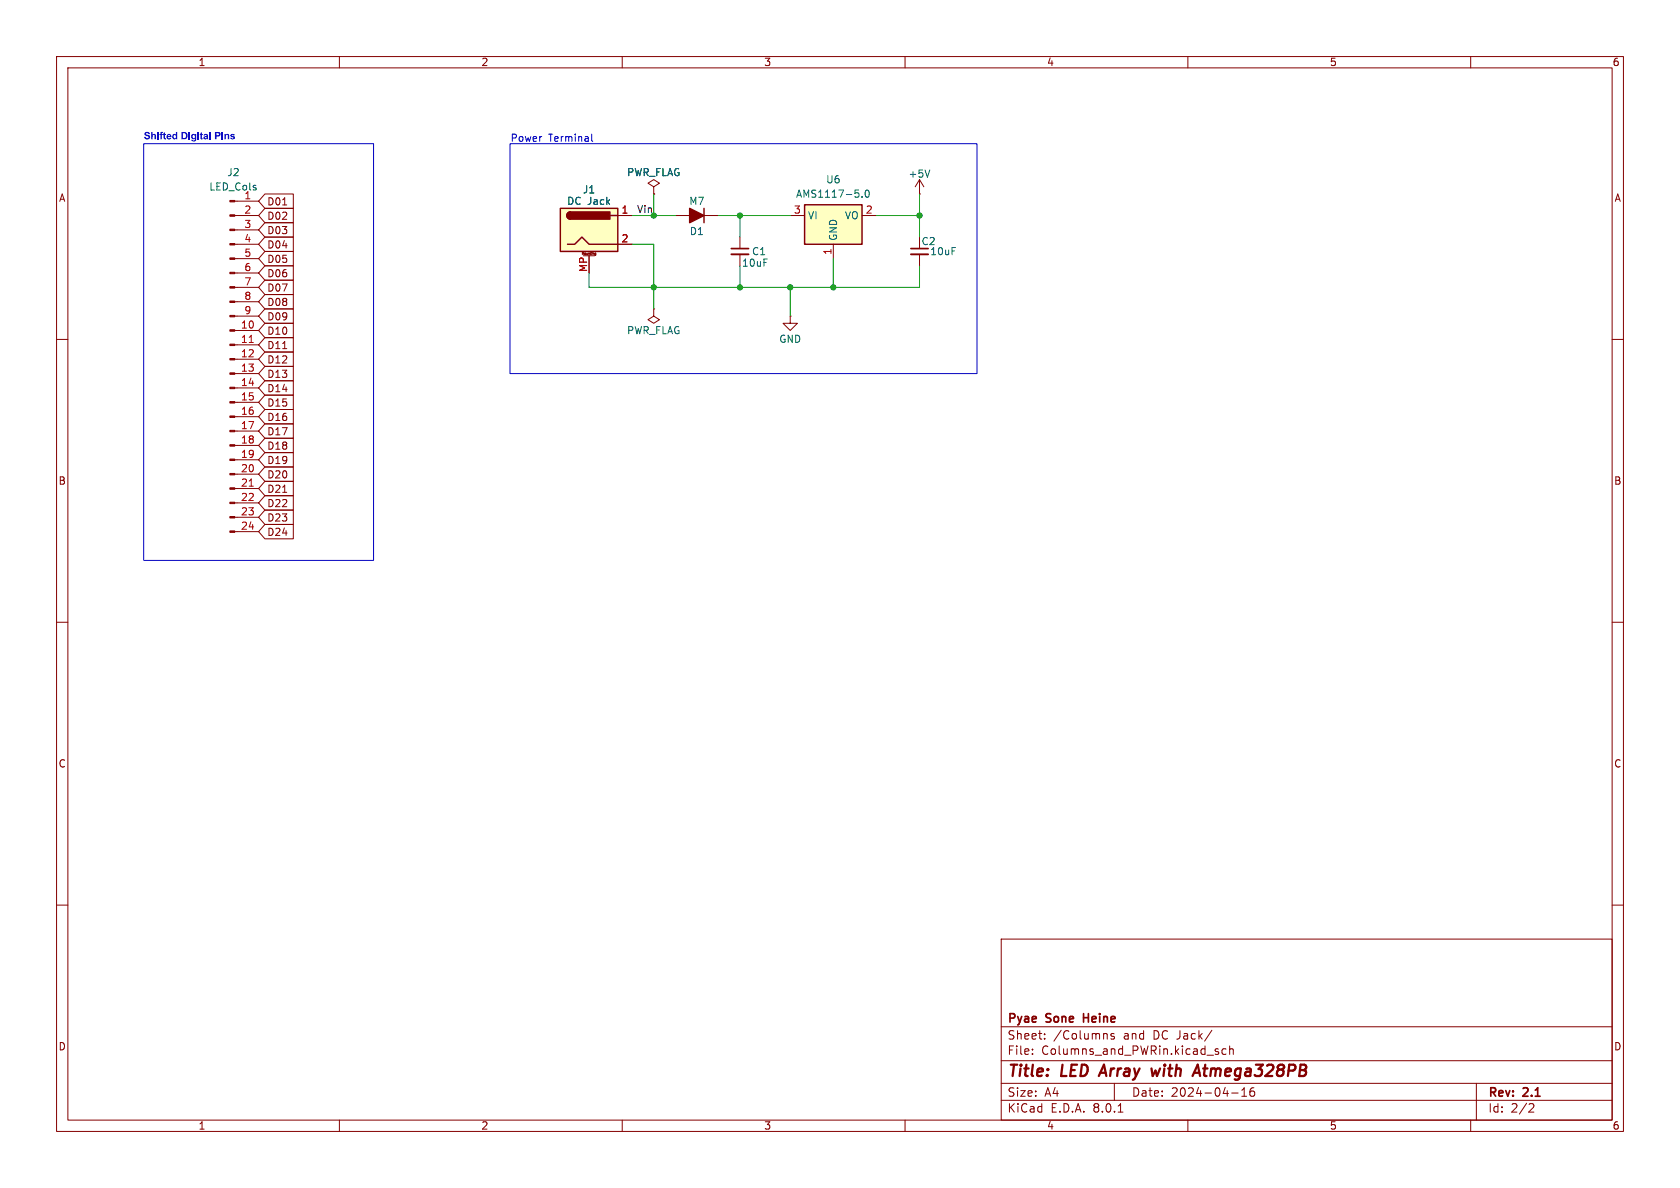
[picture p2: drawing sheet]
<svg xmlns="http://www.w3.org/2000/svg" width="297mm" height="210mm" viewBox="0 0 297 210" stroke-linecap="round" stroke-linejoin="round" font-family="sans-serif">
<g fill="none" stroke="#840000" stroke-width=".18">
<path d="M10 10h277v190h-277zM12 12h273v186h-273zM60 10v2M110 10v2M160 10v2M210 10v2M260 10v2M162.6 34.3h.1M162.6 31.8v2.5M162.6 31.8l-.8 1.2M162.6 31.8l.7 1.2M10 60h2"/>
<path d="M115.6 54.6v1.3l-1 .6 1 .7 1-.7-1-.6M115.6 54.6h.1M162.6 45v2M285 60h2M10 110h2M285 110h2M10 160h2M285 160h2M177 166h108v32h-108zM60 198v2M110 198v2M160 198v2"/>
<path d="M177 194.5h108M177 191.5h108M177 187.5h108M177 181.5h108M182.5 186.3v.1M182.5 185.5v.1M184.7 183.6v.1M184.7 182.8v.1M195.7 182.8v.9M197 182.8l-.4-.1-.2 .2 .1 .2 .5 .2v.3h-.6M197 191.5v3M197.7 196.6h.8"/>
<path d="M210 198v2M214.2 182.1l-1.2 2M215 185.9l.4 .1 .1 .2-.3 .2h-.2M215 185.4l.4 .1M216.7 185.5l-.4-.1-.3 .3v.4l.2 .2h.5M217.4 185.5l.2-.1 .4 .1v.9M217.4 184.9v1.5M217.7 193.2h1.2M219.5 193.8h.9M219.5 192.7l.5-.4v1.5M221.2 192.4a1.17 1.17 0 0 0-.1 1.3h.6l.1-.5-.3-.3h-.3l-.2 .3M260 198v2"/>
<path d="M261 191.5v6.5M270.5 195.1l.5 .1 .2 .3-1 1.1h1"/>
</g>
<path d="M195.2 188.2l-.9 2M205.1 188.9l-.6 1.3-.2-.9-.5 .9M211.1 189.6h.9M211.7 188.2l.5 2" fill="none" stroke="#840000" stroke-width=".4"/>
<path d="M161 43.9h3.1M191.6 179.2v1.5M191.6 179.9h.8" fill="none" stroke="#840000" stroke-width=".3"/>
<path d="M161 45h3.1" fill="none" stroke="#840000" stroke-width=".33"/>
<path d="M164.4 30l-.4 1.3" fill="none" stroke="#006464" stroke-width=".18"/>
<path d="M142.2 36.2h10.2v7h-10.2z" fill="#ffffc2"/>
<path d="M142.2 36.2h10.2v7h-10.2z" fill="none" stroke="#840000" stroke-width=".25"/>
<path d="M139.7 38.1h2.5M152.4 38.1h2.5M147.3 43.2v2.5" fill="none" stroke="#840000" stroke-width=".18"/>
<path d="M152.4 34.7v.2M153.1 33.7l.1-.1a.68 .68 0 0 1 .5 .6 .68 .68 0 0 1-.5 .7l-.1-.2-.2-.3z" fill="none" stroke="#006464" stroke-width=".18"/>
<path d="M99.1 36.8h10.1v7.7h-10.1z" fill="#ffffc2"/>
<path d="M99.1 36.8h10.1v7.7h-10.1zM100.8 37.5a.64 .64 0 0 0-.6 .6 .64 .64 0 0 0 .6 .6M107.9 38.1h1.3M124.5 36.8v2.6M100.3 43.2h1.3l1.3-1.3 1.2 1.3h5.1" fill="none" stroke="#840000" stroke-width=".25"/>
<g fill="#840000" stroke="#840000" stroke-width=".25">
<path d="M100.4 37.7l.4-.2v1.2a.63 .63 0 0 1-.5-.4 .63 .63 0 0 1 .1-.6z"/>
<path d="M100.8 37.5h7v1.2h-7z"/>
<path d="M121.9 36.8l2.6 1.3-2.6 1.3z"/>
</g>
<g fill="none" stroke="#840000" stroke-width=".18">
<path d="M41.5 38.1h4.2M41.5 35.6h4.2M46.8 36.8h5.1v2.6h-5.1l-1.1-1.3zM46.8 34.3h5.1v2.5h-5.1l-1.1-1.2zM46.8 39.4h5.1v2.5h-5.1l-1.1-1.3zM50 36.2h.7M109.2 38.1h2.6M115.6 33l1-.6-1-.6-1 .6 1 .6v1.3M115.6 34.3h.1M119.4 38.1h7.6M41.5 43.2h4.2M41.5 58.4h4.2"/>
<path d="M41.5 55.9h4.2M41.5 53.3h4.2M41.5 50.8h4.2M41.5 48.3h4.2M41.5 45.7h4.2M41.5 40.6h4.2M46.8 41.9h5.1v2.6h-5.1l-1.1-1.3zM46.8 49.5h5.1v2.6h-5.1l-1.1-1.3zM46.8 44.4h5.1v2.6h-5.1l-1.1-1.3zM46.8 47h5.1v2.5h-5.1l-1.1-1.2zM46.8 54.6h5.1v2.6h-5.1l-1.1-1.3zM46.8 59.7h5.1v2.5h-5.1l-1.1-1.2z"/>
<path d="M46.8 52.1h5.1v2.5h-5.1l-1.1-1.3zM46.8 57.1h5.1v2.6h-5.1l-1.1-1.3zM103 45v-.4l.1 .3 .1-.3v.4M103.1 45.2h2.1M104.1 45.2v3.1M104.4 44.6v.3M104.6 44.6h.1M104.7 44.6l-.1 .1M105.1 44.9l.1 .1M105.2 45.1h.1M105.2 45h.1M105.3 45.1h.1"/>
<path d="M105.3 44.7v.4M105.3 44.8h-.1l-.1 .1M109.2 43.2h2.6M130.8 41.9v2M130.8 45v2M139.7 55.9v1.3h1.3l-1.3 1.2-1.3-1.2h1.3M139.7 55.9h.1M41.5 78.7h4.2M41.5 76.2h4.2M41.5 73.7h4.2M41.5 71.1h4.2M41.5 68.6h4.2"/>
<path d="M41.5 66h4.2M41.5 63.5h4.2M41.5 61h4.2M46.8 69.8h5.1v2.6h-5.1l-1.1-1.3zM46.8 64.8h5.1v2.5h-5.1l-1.1-1.3zM46.8 62.2h5.1v2.6h-5.1l-1.1-1.3zM46.8 72.4h5.1v2.5h-5.1l-1.1-1.2zM46.8 77.5h5.1v2.5h-5.1l-1.1-1.3zM46.8 74.9h5.1v2.6h-5.1l-1.1-1.3zM46.8 67.3h5.1v2.6h-5.1l-1.1-1.3zM50 61.6h.7M41.5 94h4.2"/>
<path d="M41.5 91.4h4.2M41.5 88.9h4.2M41.5 86.4h4.2M41.5 83.8h4.2M41.5 81.3h4.2M46.8 85.1h5.1v2.5h-5.1l-1.1-1.2zM46.8 82.5h5.1v2.6h-5.1l-1.1-1.3zM46.8 92.7h5.1v2.6h-5.1l-1.1-1.3zM46.8 90.2h5.1v2.5h-5.1l-1.1-1.3zM46.8 80h5.1v2.6h-5.1l-1.1-1.3zM46.8 87.6h5.1v2.6h-5.1l-1.1-1.3zM50 87h.7"/>
</g>
<g fill="#840000" stroke="#840000" stroke-width=".18">
<path d="M40.6 93.9h.9v.2h-.9z"/>
<path d="M40.6 91.3h.9v.3h-.9z"/>
<path d="M40.6 88.8h.9v.2h-.9z"/>
<path d="M40.6 86.2h.9v.3h-.9z"/>
<path d="M40.6 83.7h.9v.2h-.9z"/>
<path d="M40.6 81.2h.9v.2h-.9z"/>
<path d="M40.6 78.6h.9v.3h-.9z"/>
<path d="M40.6 76.1h.9v.2h-.9z"/>
<path d="M40.6 73.5h.9v.3h-.9z"/>
<path d="M40.6 71h.9v.2h-.9z"/>
<path d="M40.6 68.5h.9v.2h-.9z"/>
<path d="M40.6 65.9h.9v.3h-.9z"/>
<path d="M40.6 63.4h.9v.2h-.9z"/>
<path d="M40.6 60.8h.9v.3h-.9z"/>
<path d="M40.6 58.3h.9v.2h-.9z"/>
<path d="M40.6 55.8h.9v.2h-.9z"/>
<path d="M40.6 53.2h.9v.3h-.9z"/>
<path d="M40.6 50.7h.9v.2h-.9z"/>
<path d="M40.6 48.1h.9v.3h-.9z"/>
<path d="M40.6 45.6h.9v.2h-.9z"/>
<path d="M40.6 43.1h.9v.2h-.9z"/>
<path d="M40.6 40.5h.9v.3h-.9z"/>
<path d="M40.6 38h.9v.2h-.9z"/>
<path d="M40.6 35.4h.9v.3h-.9z"/>
</g>
<path d="M44.1 60.5h.7M44.1 85.9h.7" fill="none" stroke="#a90000" stroke-width=".18"/>
<path d="M129.3 45h3" fill="none" stroke="#840000" stroke-width=".33"/>
<path d="M129.3 43.9h3" fill="none" stroke="#840000" stroke-width=".3"/>
<path d="M25.4 25.4h40.6v73.7h-40.6zM90.2 25.4h82.5v40.6h-82.5zM104.6 23.7v1.1l.2 .2" fill="none" stroke="#0000c2" stroke-width=".18"/>
<path d="M111.8 38.1h7.6M115.6 34.3v3.8M127 38.1h12.7M130.8 38.1v3.8M154.9 38.1h7.7M162.6 34.3v7.6M111.8 43.2h3.8v11.4M130.8 47v3.8M139.7 50.8v5.1M147.3 45.7v5.1M162.6 47v3.8h-58.5v-2.5" fill="none" stroke="#009600" stroke-width=".18"/>
<g fill="#009600" stroke="#009600" stroke-width=".18">
<circle cx="115.6" cy="50.8" r=".46"/>
<circle cx="130.8" cy="50.8" r=".46"/>
<circle cx="115.6" cy="38.1" r=".46"/>
<circle cx="162.6" cy="38.1" r=".46"/>
<circle cx="147.3" cy="50.8" r=".46"/>
<circle cx="139.7" cy="50.8" r=".46"/>
<circle cx="130.8" cy="38.1" r=".46"/>
</g>
<g font-size="2.8" fill="#840000">
<text x="178" y="190.9">Title:</text>
<text x="187.7" y="190.9">LED</text>
<text x="195.4" y="190.9">Array</text>
<text x="205.3" y="190.9">with</text>
<text x="213.6" y="190.9">Atmega328PB</text>
</g>
<g font-size="2.1" fill="#840000">
<text x="178" y="184">Sheet:</text>
<text x="178" y="181.2">Pyae</text>
<text x="185" y="181.2">Sone</text>
<text x="186.2" y="184">/Columns</text>
<text x="192.2" y="181.2">Heine</text>
<text x="198.7" y="184">and</text>
<text x="204" y="184">DC Jack/</text>
<text x="178" y="186.7">File:</text>
<text x="184.1" y="186.7">Columns_and_PWRin.kicad_sch</text>
<text x="178" y="196.9">KiCad</text>
<text x="178" y="194.1">Size:</text>
<text x="184.7" y="194.1">A4</text>
<text x="185.7" y="196.9">E.D.A.</text>
<text x="193.3" y="196.9">8.0.1</text>
<text x="200" y="194.1">Date:</text>
<text x="207" y="194.1">2024-04-16</text>
<text x="263" y="194.3">Rev:</text>
<text x="263" y="196.9">Id:</text>
<text x="267.1" y="196.9">2/2</text>
<text x="269.4" y="194.3">2.1</text>
</g>
<g font-size="1.8" fill="#840000">
<text x="35" y="11.9">1</text>
<text x="85" y="11.9">2</text>
<text x="135" y="11.9">3</text>
<text x="185" y="11.9">4</text>
<text x="235" y="11.9">5</text>
<text x="285" y="11.9">6</text>
<text x="10.3" y="35.9">A</text>
<text x="285.3" y="35.9">A</text>
<text x="47.1" y="39.1">D02</text>
<text x="47.1" y="36.5">D01</text>
<text x="47.1" y="41.6">D03</text>
<text x="47.1" y="44.1">D04</text>
<text x="47.1" y="46.7">D05</text>
<text x="47.1" y="51.8">D07</text>
<text x="47.1" y="49.2">D06</text>
<text x="47.1" y="56.8">D09</text>
<text x="47.1" y="54.3">D08</text>
<text x="47.1" y="59.4">D10</text>
<text x="47.1" y="64.5">D12</text>
<text x="47.1" y="61.9">D11</text>
<text x="47.1" y="67">D13</text>
<text x="47.1" y="69.5">D14</text>
<text x="47.1" y="72.1">D15</text>
<text x="47.1" y="74.6">D16</text>
<text x="47.1" y="77.2">D17</text>
<text x="47.1" y="79.7">D18</text>
<text x="47.1" y="82.2">D19</text>
<text x="10.3" y="85.9">B</text>
<text x="47.1" y="87.3">D21</text>
<text x="47.1" y="84.8">D20</text>
<text x="47.1" y="89.9">D22</text>
<text x="285.3" y="85.9">B</text>
<text x="47.1" y="94.9">D24</text>
<text x="47.1" y="92.4">D23</text>
<text x="10.3" y="135.9">C</text>
<text x="285.3" y="135.9">C</text>
<text x="10.3" y="185.9">D</text>
<text x="285.3" y="185.9">D</text>
<text x="35" y="199.9">1</text>
<text x="85" y="199.9">2</text>
<text x="135" y="199.9">3</text>
<text x="185" y="199.9">4</text>
<text x="235" y="199.9">5</text>
<text x="285" y="199.9">6</text>
</g>
<g font-size="1.8" fill="#0000c2">
<text x="25.4" y="25.1">Shifted Digital Pins</text>
<text x="90.2" y="25.2">Power</text>
<text x="97" y="25.2">Terminal</text>
</g>
<g font-size="1.8" fill="#006464">
<text x="36.9" y="33.9">LED_Cols</text>
<text x="40.1" y="31.3">J2</text>
<text x="43.1" y="35.3">1</text>
<text x="102.9" y="34.4">J1</text>
<text x="110.8" y="31.3">PWR_FLAG</text>
<text x="140.6" y="35.2">AMS1117-5.0</text>
<text x="145.9" y="32.6">U6</text>
<text x="160.5" y="31.6">+5V</text>
<text x="100.2" y="36.4">DC Jack</text>
<text x="121.8" y="36.4">M7</text>
<text x="121.8" y="41.8">D1</text>
<text x="142.7" y="39">VI</text>
<text x="149.3" y="39">VO</text>
<text x="131.1" y="47.3">10uF</text>
<text x="132.9" y="45.3">C1</text>
<text x="148.2" y="42.7" transform="rotate(-90 148.2 42.7)">GND</text>
<text x="162.8" y="43.5">C2</text>
<text x="164.3" y="45.3">10uF</text>
<text x="110.8" y="59.3">PWR_FLAG</text>
<text x="137.7" y="60.8">GND</text>
</g>
<g font-size="1.8" fill="#a90000">
<text x="43.1" y="37.8">2</text>
<text x="43.1" y="40.4">3</text>
<text x="109.8" y="37.8">1</text>
<text x="140.3" y="37.8">3</text>
<text x="153" y="37.8">2</text>
<text x="43.1" y="42.9">4</text>
<text x="43.1" y="45.5">5</text>
<text x="109.8" y="42.9">2</text>
<text x="147.1" y="45.2" transform="rotate(-90 147.1 45.2)">1</text>
<text x="43.1" y="48">6</text>
<text x="43.1" y="50.5">7</text>
<text x="43.1" y="53.1">8</text>
<text x="103.9" y="48.2" transform="rotate(-90 103.9 48.2)">MP</text>
<text x="42.5" y="58.2">10</text>
<text x="43.1" y="55.6">9</text>
<text x="42.5" y="60.7">11</text>
<text x="42.5" y="63.2">12</text>
<text x="42.5" y="65.8">13</text>
<text x="42.5" y="68.3">14</text>
<text x="42.5" y="70.9">15</text>
<text x="42.5" y="73.4">16</text>
<text x="42.5" y="75.9">17</text>
<text x="42.5" y="78.5">18</text>
<text x="42.5" y="81">19</text>
<text x="42.5" y="83.6">20</text>
<text x="42.5" y="86.1">21</text>
<text x="42.5" y="88.6">22</text>
<text x="42.5" y="91.2">23</text>
<text x="42.5" y="93.7">24</text>
</g>
<text font-size="1.8" fill="#0f0f0f" x="112.5" y="37.8">Vin</text>
<text font-size=".5" fill="#840000" x="102.7" y="45.3">Mounting</text>
</svg>
